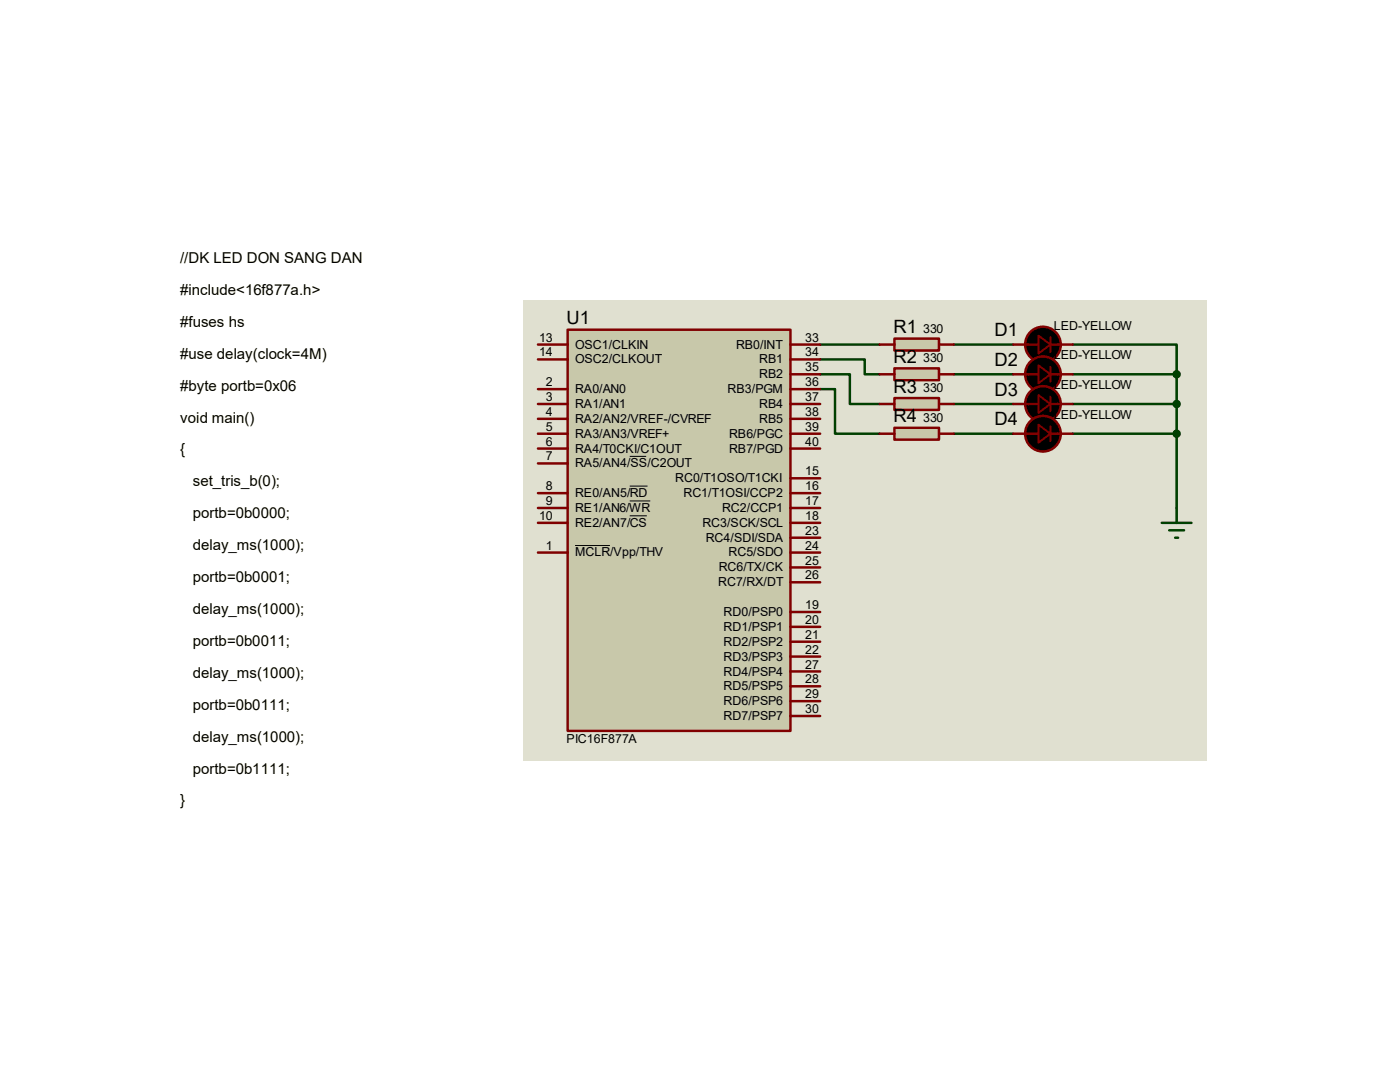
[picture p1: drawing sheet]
<svg xmlns="http://www.w3.org/2000/svg" width="279mm" height="216mm" viewBox="0 0 279 216" stroke-linecap="round" stroke-linejoin="round" font-family="sans-serif">
<path d="M104.4 59.9h136.4v91.9h-136.4z" fill="#e0e0d0"/>
<g fill="none" stroke="#004000" stroke-width=".49">
<path d="M163.7 71.7h8.9v3h2.9M163.7 74.7h5.9v5.9h5.9M163.7 77.6h2.9v8.9h8.9M163.7 68.8h11.8M190.4 68.8h11.8M190.4 74.7h11.8M214.1 68.8h20.7v5.9M214.1 74.7h20.7M234.8 74.7v26.7M190.4 80.6h11.8M190.4 86.5h11.8M214.1 80.6h20.7"/>
<path d="M214.1 86.5h20.7"/>
</g>
<path d="M113.3 65.8h44.4v80h-44.4z" fill-rule="evenodd" fill="#c8c8aa" stroke="#800000" stroke-width=".49"/>
<g fill="none" stroke="#800000" stroke-width=".49">
<path d="M107.4 77.6h5.9M107.4 68.8h5.9M107.4 71.7h5.9M157.7 77.6h6M157.7 68.8h6M157.7 71.7h6M157.7 74.7h6M107.4 80.6h5.9M107.4 83.6h5.9M107.4 89.5h5.9M107.4 92.5h5.9M107.4 98.4h5.9"/>
<path d="M107.4 86.5h5.9M157.7 80.6h6M157.7 83.6h6M157.7 89.5h6M157.7 98.4h6M157.7 86.5h6M157.7 95.4h6M107.4 101.4h5.9M107.4 104.3h5.9M107.4 110.3h5.9M157.7 101.4h6M157.7 104.3h6"/>
<path d="M157.7 116.2h6M157.7 113.2h6M157.7 110.3h6M157.7 107.3h6M157.7 122.1h6M157.7 125.1h6M157.7 139.9h6M157.7 136.9h6M157.7 134h6M157.7 131h6M157.7 128h6M157.7 142.9h6"/>
</g>
<path d="M125.7 91.1h3.3M125.7 97h3.5M125.7 100h4.1M114.8 108.9h6.9M125.7 102.9h3.4" fill="none" stroke="#000" stroke-width=".2"/>
<path d="M178.5 67.6h8.9v2.3h-8.9z" fill-rule="evenodd" fill="#c8c8aa" stroke="#800000" stroke-width=".49"/>
<path d="M175.5 68.8h3M187.4 68.8h3" fill="none" stroke="#800000" stroke-width=".49"/>
<path d="M178.5 73.5h8.9v2.4h-8.9z" fill-rule="evenodd" fill="#c8c8aa" stroke="#800000" stroke-width=".49"/>
<path d="M175.5 74.7h3M187.4 74.7h3" fill="none" stroke="#800000" stroke-width=".49"/>
<path d="M178.5 79.4h8.9v2.4h-8.9z" fill-rule="evenodd" fill="#c8c8aa" stroke="#800000" stroke-width=".49"/>
<path d="M175.5 80.6h3M187.4 80.6h3" fill="none" stroke="#800000" stroke-width=".49"/>
<path d="M178.5 85.4h8.9v2.3h-8.9z" fill-rule="evenodd" fill="#c8c8aa" stroke="#800000" stroke-width=".49"/>
<path d="M202.2 68.8h5.1M202.2 74.7h5.1M209.6 68.8h4.5M209.6 74.7h4.5M175.5 86.5h3M187.4 86.5h3M202.2 86.5h5.1M202.2 80.6h5.1M209.6 86.5h4.5M209.6 80.6h4.5" fill="none" stroke="#800000" stroke-width=".49"/>
<g fill="#000" stroke="#800000" stroke-width=".49">
<circle cx="208.1" cy="68.8" r="3.6"/>
<circle cx="208.1" cy="74.7" r="3.6"/>
<circle cx="208.1" cy="80.6" r="3.6"/>
<circle cx="208.1" cy="86.5" r="3.6"/>
</g>
<path d="M209.6 67.3v2.9M209.6 73.2v3M209.6 79.1v3M209.6 85.1v2.9" fill="none" stroke="#800000" stroke-width=".4"/>
<path d="M207.3 67l2.3 1.8-2.3 1.7zM207.3 72.9l2.3 1.8-2.3 1.8zM207.3 78.8l2.3 1.8-2.3 1.8zM207.3 84.8l2.3 1.7-2.3 1.8z" fill="#000" stroke="#800000" stroke-width=".4"/>
<path d="M231.9 104.3h5.9M233.3 105.8h3M234.5 107.3h.6M234.8 101.4v2.9" fill="none" stroke="#004000" stroke-width=".49"/>
<g fill="#004000" stroke="#004000" stroke-width=".49">
<circle cx="234.8" cy="74.7" r=".59"/>
<circle cx="234.8" cy="80.6" r=".59"/>
<circle cx="234.8" cy="86.5" r=".59"/>
</g>
<g font-size="3.7">
<text x="113.1" y="64.7">U1</text>
<text x="178.3" y="66.5">R1</text>
<text x="198.5" y="67.1">D1</text>
<text x="178.3" y="72.4">R2</text>
<text x="198.5" y="73">D2</text>
<text x="178.3" y="78.4">R3</text>
<text x="198.5" y="79">D3</text>
<text x="178.3" y="84.3">R4</text>
<text x="198.5" y="84.9">D4</text>
</g>
<g font-size="3">
<text x="35.9" y="52.5">//DK LED DON SANG DAN</text>
<text x="35.9" y="58.8">#include&lt;16f877a.h&gt;</text>
<text x="35.9" y="65.2">#fuses hs</text>
<text x="35.9" y="71.6">#use delay(clock=4M)</text>
<text x="35.9" y="77.9">#byte portb=0x06</text>
<text x="35.9" y="84.3">void main()</text>
<text x="35.9" y="90.7">{</text>
<text x="38.5" y="97">set_tris_b(0);</text>
<text x="38.5" y="103.4">portb=0b0000;</text>
<text x="38.5" y="109.8">delay_ms(1000);</text>
<text x="38.5" y="116.1">portb=0b0001;</text>
<text x="38.5" y="122.5">delay_ms(1000);</text>
<text x="38.5" y="128.9">portb=0b0011;</text>
<text x="38.5" y="135.2">delay_ms(1000);</text>
<text x="38.5" y="141.6">portb=0b0111;</text>
<text x="38.5" y="148">delay_ms(1000);</text>
<text x="38.5" y="154.3">portb=0b1111;</text>
<text x="35.9" y="160.7">}</text>
</g>
<g font-size="2.5">
<text x="210.3" y="65.8">LED-YELLOW</text>
<text x="107.6" y="68.2">13</text>
<text x="107.6" y="71.1">14</text>
<text x="114.8" y="69.6">OSC1/CLKIN</text>
<text x="146.9" y="69.6">RB0/INT</text>
<text x="160.7" y="71.1">34</text>
<text x="160.7" y="68.2">33</text>
<text x="184.2" y="66.4">330</text>
<text x="210.3" y="71.7">LED-YELLOW</text>
<text x="108.9" y="77">2</text>
<text x="114.8" y="72.5">OSC2/CLKOUT</text>
<text x="151.5" y="75.5">RB2</text>
<text x="151.5" y="72.5">RB1</text>
<text x="160.7" y="77">36</text>
<text x="160.7" y="74.1">35</text>
<text x="184.2" y="72.3">330</text>
<text x="210.3" y="77.6">LED-YELLOW</text>
<text x="108.9" y="80">3</text>
<text x="108.9" y="83">4</text>
<text x="114.8" y="78.4">RA0/AN0</text>
<text x="114.8" y="81.4">RA1/AN1</text>
<text x="145.2" y="78.4">RB3/PGM</text>
<text x="151.5" y="81.4">RB4</text>
<text x="160.7" y="83">38</text>
<text x="160.7" y="80">37</text>
<text x="184.2" y="78.2">330</text>
<text x="210.3" y="83.6">LED-YELLOW</text>
<text x="108.9" y="88.9">6</text>
<text x="108.9" y="85.9">5</text>
<text x="114.8" y="84.4">RA2/AN2/VREF-/CVREF</text>
<text x="114.8" y="87.3">RA3/AN3/VREF+</text>
<text x="145.5" y="87.3">RB6/PGC</text>
<text x="151.5" y="84.4">RB5</text>
<text x="160.7" y="88.9">40</text>
<text x="160.7" y="85.9">39</text>
<text x="184.2" y="84.2">330</text>
<text x="108.9" y="91.9">7</text>
<text x="114.8" y="90.3">RA4/T0CKI/C1OUT</text>
<text x="114.8" y="93.3">RA5/AN4/SS/C2OUT</text>
<text x="145.5" y="90.3">RB7/PGD</text>
<text x="160.7" y="94.8">15</text>
<text x="108.9" y="97.8">8</text>
<text x="108.9" y="100.8">9</text>
<text x="114.8" y="99.2">RE0/AN5/RD</text>
<text x="134.7" y="96.2">RC0/T1OSO/T1CKI</text>
<text x="136.4" y="99.2">RC1/T1OSI/CCP2</text>
<text x="160.7" y="97.8">16</text>
<text x="160.7" y="100.8">17</text>
<text x="107.6" y="103.8">10</text>
<text x="114.8" y="102.2">RE1/AN6/WR</text>
<text x="114.8" y="105.1">RE2/AN7/CS</text>
<text x="140.2" y="105.1">RC3/SCK/SCL</text>
<text x="144.1" y="102.2">RC2/CCP1</text>
<text x="160.7" y="103.8">18</text>
<text x="160.7" y="106.7">23</text>
<text x="108.9" y="109.7">1</text>
<text x="114.8" y="111">MCLR/Vpp/THV</text>
<text x="140.8" y="108.1">RC4/SDI/SDA</text>
<text x="145.4" y="111">RC5/SDO</text>
<text x="160.7" y="112.6">25</text>
<text x="160.7" y="109.7">24</text>
<text x="143.3" y="117">RC7/RX/DT</text>
<text x="143.4" y="114">RC6/TX/CK</text>
<text x="160.7" y="115.6">26</text>
<text x="144.4" y="122.9">RD0/PSP0</text>
<text x="144.4" y="125.9">RD1/PSP1</text>
<text x="160.7" y="121.5">19</text>
<text x="160.7" y="124.5">20</text>
<text x="144.4" y="131.8">RD3/PSP3</text>
<text x="144.4" y="128.8">RD2/PSP2</text>
<text x="160.7" y="130.4">22</text>
<text x="160.7" y="127.5">21</text>
<text x="144.4" y="137.8">RD5/PSP5</text>
<text x="144.4" y="134.8">RD4/PSP4</text>
<text x="160.7" y="136.4">28</text>
<text x="160.7" y="133.4">27</text>
<text x="144.4" y="143.7">RD7/PSP7</text>
<text x="144.4" y="140.7">RD6/PSP6</text>
<text x="160.7" y="142.3">30</text>
<text x="160.7" y="139.3">29</text>
<text x="113.1" y="148.2">PIC16F877A</text>
</g>
</svg>
